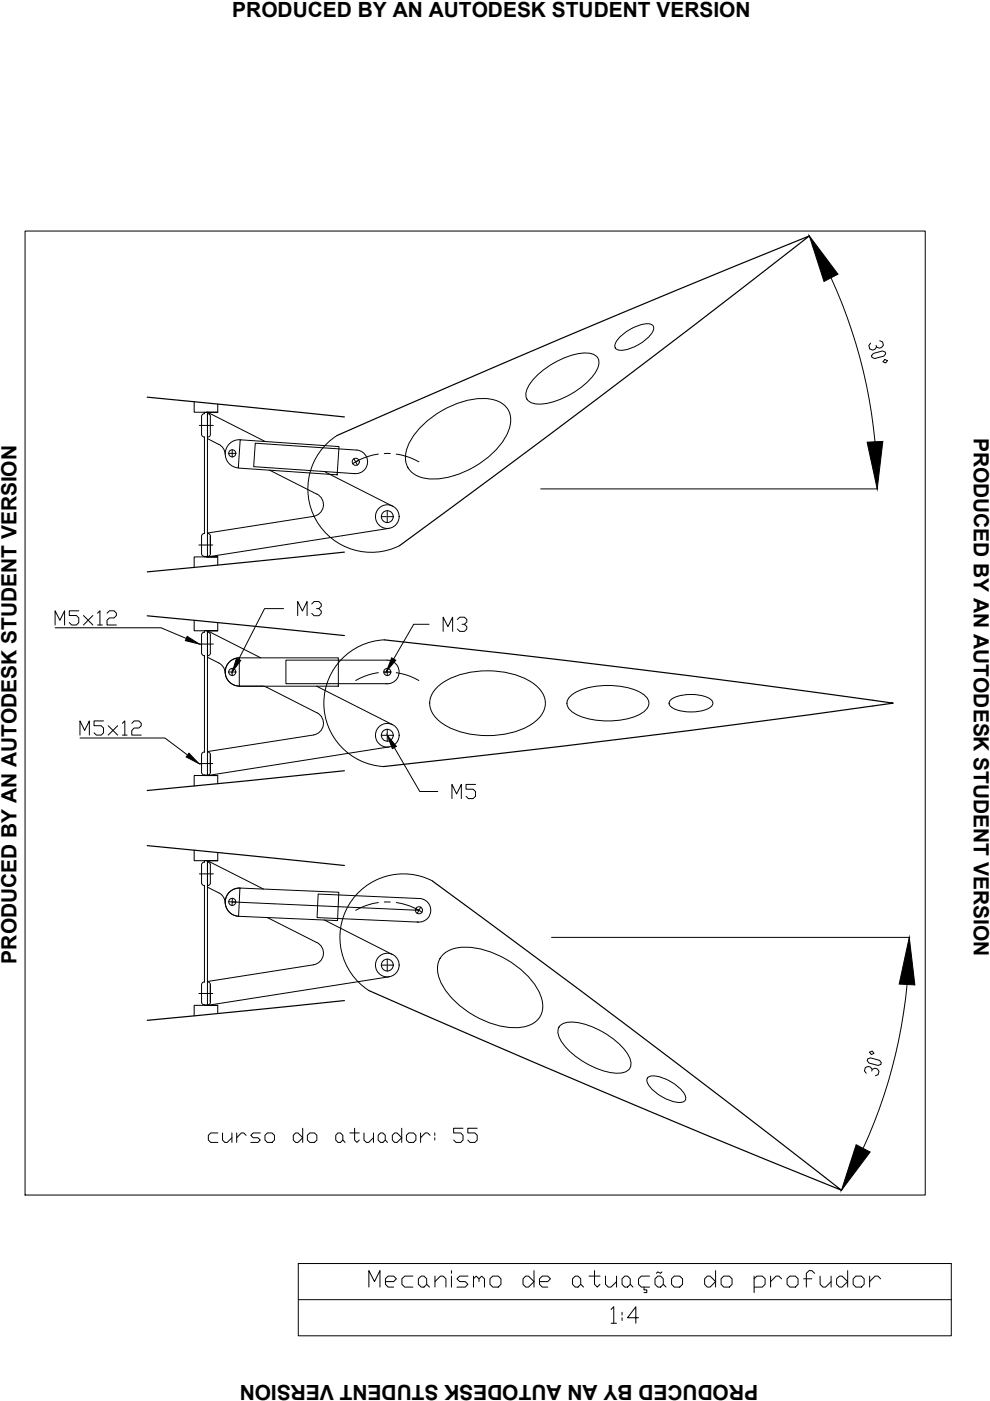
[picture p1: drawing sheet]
<svg xmlns="http://www.w3.org/2000/svg" width="210mm" height="297mm" viewBox="0 0 210 297" stroke-linecap="round" stroke-linejoin="round" font-family="sans-serif">
<!-- layer: 0 -->
<path d="M31.2 84.2l41.8 4.2M71.5 92.3l47.9-20.7 24-10.1 28.2-11.5-24.1 18.7-20.8 15.8-42 31.2M73 117.1l-41.8 4.1M31.2 130.6l41.8 4.2M81.5 135.7l25.9 2.9 38.9 4.7 43.1 5.8-43.2 5.8-25.9 3.2-39 4.4M31.2 179.3l41.8 4.2M73 163.4l-41.8 4.2M91.7 186.8l41.9 31.1 20.8 15.8 24 18.7-28.2-11.6-24.1-10.1-48-20.7M73 212.1l-41.8 4.2" fill="none" stroke="#000" stroke-width=".25"/>
<!-- layer: default -->
<g fill="none" stroke="#000" stroke-width=".21">
<path d="M41.2 85.2v2.2h5h-2.5M42.3 90.2h2.9M43.3 92.7h.1M43.3 87.7a.6 .6 0 0 0-.6 .6v3.8a.6 .6 0 0 0 .6 .6M43.3 87.4v.3M43.3 92.7v20.4M44 93l2.4 1.2M44 92.7h.1M44 87.7h.1M44 87.7v5M44 87.7a.6 .6 0 0 1 .6 .6M44.6 88.3v3.8"/>
<path d="M44.6 92.1a.6 .6 0 0 1-.6 .6M46.2 85.7v1.7M46.4 94.2a2.51 2.51 0 0 1 1.3 2.1M48.5 96.1h.6M49.1 96.1h.2M49.2 95.4v.6M49.2 96.1v.1M49.2 96.3v.6M49.4 96.1h.6M50.9 93.2l21 1.5-.4 6-21-1.5zM51 93.2a3 3 0 0 0-3.2 2.8 3 3 0 0 0 2.7 3.2M56.2 93.6l-12.2-6.2v30.7l38.5-6.1"/>
<path d="M57.1 99.7l10.1 5.1M71.5 92.3a13.5 13.5 0 0 0-4.5 18 13.5 13.5 0 0 0 17.8 5.4M75 97.2l.3 .6M75.3 98l-.6 .3M75.4 97.9v.1M75.5 97.9l-.2 .1M75.5 98.1l.3 .5M76.1 97.5l-.6 .4M80.2 96.3l-3 .8-1.8 .8M81.5 96.2h1.2M84 96.3l3 .8 1.8 .8M42.2 115.6h2.9"/>
<path d="M43.3 113.1h.1M43.3 113.1a.6 .6 0 0 0-.6 .6v3.7a.6 .6 0 0 0 .6 .6v.1M43.7 118.1h2.5h-5v2.2M44 113.1h.1M44 113.1a.6 .6 0 0 1 .6 .6M44.6 113.7v3.7M44.6 117.4a.6 .6 0 0 1-.6 .6h-.7M46.2 118.1v1.7M67.2 104.8a2.51 2.51 0 0 1 1.3 2.6 2.51 2.51 0 0 1-2 2.1l-22.5 3.5M69 100.1l14.2 7.2M75 100.4a2.51 2.51 0 0 0 2.9-2.2 2.51 2.51 0 0 0-2.3-2.8l-21.5-1.4-.3 4.9 21.4 1.5M80.8 109.5h1.1"/>
<path d="M82 109.5h.2M82.1 108.3v1M82.1 109.4v.3M82.1 109.8v1M82.4 109.5h1M43.3 139v20.5M44 133.7v30.7l38.5-6M81.5 135.7a13.5 13.5 0 0 0-12.8 13.3 13.5 13.5 0 0 0 12.6 13.5M82.1 140h-21.5v5h21.5M56.6 145.7l10.6 5.4a2.51 2.51 0 0 1 1.3 2.6 2.51 2.51 0 0 1-2 2.1l-22.5 3.5M67.1 145.5l16.1 8.2M41.2 180.2v2.3h5h-2.5"/>
<path d="M42.3 185.3h2.9M43.3 187.8v20.4M43.3 182.8a.6 .6 0 0 0-.6 .6v3.8a.6 .6 0 0 0 .6 .6M43.3 182.5v.3M44 188.1l2.4 1.2a2.51 2.51 0 0 1 1.3 2.1M44 182.8v5M44 187.8h.1M44 182.8h.1M44 182.8a.6 .6 0 0 1 .6 .6M44.6 183.4v3.8M44.6 187.2a.6 .6 0 0 1-.6 .6M46.2 180.7v1.8"/>
<path d="M48.5 191.2h.6M49.1 191.2h.2M49.2 191.1v.2M49.2 191.4v.6M49.3 190.4l-.1 .7M49.4 191.2h.6M50.9 188.3l20.9 .9-.2 6-21-.9zM50.9 188.3a3 3 0 0 0-3.1 2.8 3 3 0 0 0 2.8 3.2M55.9 188.5l-11.9-6v30.7l38.5-6.1M56.7 194.5l10.5 5.4M67.2 199.8a2.51 2.51 0 0 1 1.3 2.7 2.51 2.51 0 0 1-2 2.1l-22.5 3.5M68.8 195.1l14.4 7.3"/>
<path d="M80.2 191.4l-3 .7-1.8 .9M81.5 191.2h1.2M84 191.4l3 .7 1.8 .9M88.1 192.6l.6 .3M88.4 195.5a2.51 2.51 0 0 0 2.9-2.3 2.51 2.51 0 0 0-2.4-2.7l-21.4-.9-.3 4.9 21.5 1M88.8 193h.1M88.8 193.2l-.4 .5M88.9 192.9l-.1 .2M89 193.1l.5 .3M89.2 192.3l-.3 .6M91.7 186.8a13.5 13.5 0 0 0-17.8 5.1 13.5 13.5 0 0 0 4.2 18.1M42.2 210.6h2.9"/>
<path d="M43.3 208.2h.1M43.3 213.1h.7M43.3 208.2a.6 .6 0 0 0-.6 .6v3.7a.6 .6 0 0 0 .6 .5M43.3 213.1v.1M43.7 213.2h2.5h-5v2.2M44 208.2h.1M44 208.2a.6 .6 0 0 1 .6 .6M44.6 208.8v3.7M44.6 212.4a.6 .6 0 0 1-.6 .6M46.2 213.2v1.7M80.8 204.6h1.1M82 204.6h.2"/>
<path d="M82.1 203.4v1M82.1 204.5v.3M82.1 204.9v1M82.4 204.6h1"/>
<circle cx="49.2" cy="96.1" r=".75"/>
<circle cx="75.4" cy="97.9" r=".75"/>
<circle cx="82.1" cy="109.5" r="2.51"/>
<circle cx="82.1" cy="109.5" r="1.26"/>
<circle cx="49.2" cy="191.2" r=".75"/>
<circle cx="88.8" cy="193" r=".75"/>
<circle cx="82.1" cy="204.6" r="2.51"/>
<circle cx="82.1" cy="204.6" r="1.26"/>
</g>
<!-- layer: deflet_pos -->
<path d="M49.2 191.2l39.6 1.8" fill="none" stroke="#000" stroke-width=".21"/>
<!-- layer: cotas -->
<g fill="none" stroke="#000" stroke-width=".21">
<path d="M5.3 49h190.9v204.4h-190.9zM176.2 58.9a107.2 107.2 0 0 1 9.3 34.8M184.6 72.8l-.4 .4 .2 .8 .6 .2 .5-.1 .3-.5M185.2 74.9l1.9-.5 .6 .2 .1 .4-.4 .5-1.9 .5-.6-.2-.1-.4zM186.5 72.2l.6 .3 .2 .7-.4 .5-.5 .1-.6-.2v-.4M187.6 76.2l.6 .3-.4 .4-.6-.2zM114.6 103.7h71.5M11.7 133.1h22.4l5.4 2.3M17 156.5h18l4.8 3.6M116.9 198.7h76M192.3 208.7a107.7 107.7 0 0 1-9.3 34.8M184 224.5l.6-.2 1.9 .5 .4 .5-.1 .4-.6 .2-1.9-.5-.4-.5z"/>
<path d="M184.3 223.1l.6-.3 .4 .5-.6 .3zM184.8 227.1l.1-.4-.4-.5-.4-.1-.6 .2-.2 .8 .4 .4M184.9 226.7l.6-.2 .5 .1 .4 .5-.2 .7-.6 .3M63.2 267.9h138.5v15.3h-138.5zM63.2 275.6h138.5"/>
</g>
<path d="M171.6 50l6.1 8.1-3 1.6zM183.9 93.8l3.3-.2-1.2 10.1zM192.8 198.7l1.2 10.1-3.4-.2zM181.5 242.7l3 1.5-6.1 8.2z" fill="#000" stroke="#000" stroke-width=".21"/>
<!-- layer: 0 -->
<path d="M113.6 79.9a16.9 16.9 0 0 1 10.9-5.1 2.19 2.19 0 0 1 2.3 1.1 2.19 2.19 0 0 1-.2 2.5 16.4 16.4 0 0 1-12.6 7.3 2.19 2.19 0 0 1-2.3-1.1 2.19 2.19 0 0 1 .2-2.5zM131.5 71.4a9 9 0 0 1 6.3-2.7 1 1 0 0 1 .8 .7 1 1 0 0 1-.3 1 9 9 0 0 1-7.2 3.8 1 1 0 0 1-.8-.7 1 1 0 0 1 .3-1zM89.1 90.7a19.8 19.8 0 0 1 13.7-6.2 5.4 5.4 0 0 1 5.3 3.2 6.9 6.9 0 0 1-1.4 5.7 19.7 19.7 0 0 1-15.2 8.2 5.4 5.4 0 0 1-5.3-3.2 6.9 6.9 0 0 1 1.3-5.8zM92.5 145.9a15.1 15.1 0 0 1 10.9-3.7 15.7 15.7 0 0 1 10.8 3.7 4.5 4.5 0 0 1-.8 7.1 18.2 18.2 0 0 1-14.5 2.5 10.3 10.3 0 0 1-7.4-4.7 4.3 4.3 0 0 1 1-4.9zM121 147.5a13.1 13.1 0 0 1 9.2-2.1 9.8 9.8 0 0 1 7 2.6 2.13 2.13 0 0 1-1 3.1 16.4 16.4 0 0 1-14.6 0 2.13 2.13 0 0 1-.6-3.6zM142.2 148.4a8.7 8.7 0 0 1 8.6 0 1 1 0 0 1 .3 1 1 1 0 0 1-.7 .7 9 9 0 0 1-8.2-.3 .89 .89 0 0 1 0-1.4zM93.8 202.5a6.9 6.9 0 0 1 5.6-1.7 19.7 19.7 0 0 1 14.7 9.2 5.4 5.4 0 0 1-.1 6.2 6.9 6.9 0 0 1-5.6 1.7 19.7 19.7 0 0 1-14.7-9.2 5.4 5.4 0 0 1 .1-6.2zM118.9 217.3a5.4 5.4 0 0 1 4.6-.3 16.9 16.9 0 0 1 9.9 7 2.19 2.19 0 0 1 .2 2.5 2.19 2.19 0 0 1-2.3 1 16.4 16.4 0 0 1-12.6-7.3 2.39 2.39 0 0 1 .2-2.9zM137.5 228.3a4.7 4.7 0 0 1 3.9 .6l1.6 .9a4.7 4.7 0 0 1 2.4 3.1 1.08 1.08 0 0 1-1.3 .8 9 9 0 0 1-6.9-4.3l.1-.8z" fill="none" stroke="#000" stroke-width=".21"/>
<text font-size="21.2" x="48" y="143.6">M3</text>
<text font-size="19.4" x="80.8" y="170.4">M5</text>
<text font-size="17.2" x="80.8" y="143.6">M3</text>
<text font-size="13.7" x="15.9" y="163">M5x12</text>
<text font-size="11.5" x="10.6" y="137.9">M5x12</text>
<text font-size="8.4" x="76.9" y="275.2">Mecanismo de atuação do profudor</text>
<text font-size="7.1" x="128.4" y="281.9">1:4</text>
<text font-size="6.2" x="43" y="243.4">curso do atuador: 55</text>
<g font-size="4.4">
<text x="49.3" y="3.5">PRODUCED BY AN AUTODESK STUDENT VERSION</text>
<text x="206.5" y="92.8" transform="rotate(90 206.5 92.8)">PRODUCED BY AN AUTODESK STUDENT VERSION</text>
<text x="3.5" y="204.3" transform="rotate(-90 3.5 204.3)">PRODUCED BY AN AUTODESK STUDENT VERSION</text>
<text x="160.7" y="293.6" transform="rotate(-180 160.7 293.6)">PRODUCED BY AN AUTODESK STUDENT VERSION</text>
</g>
</svg>
